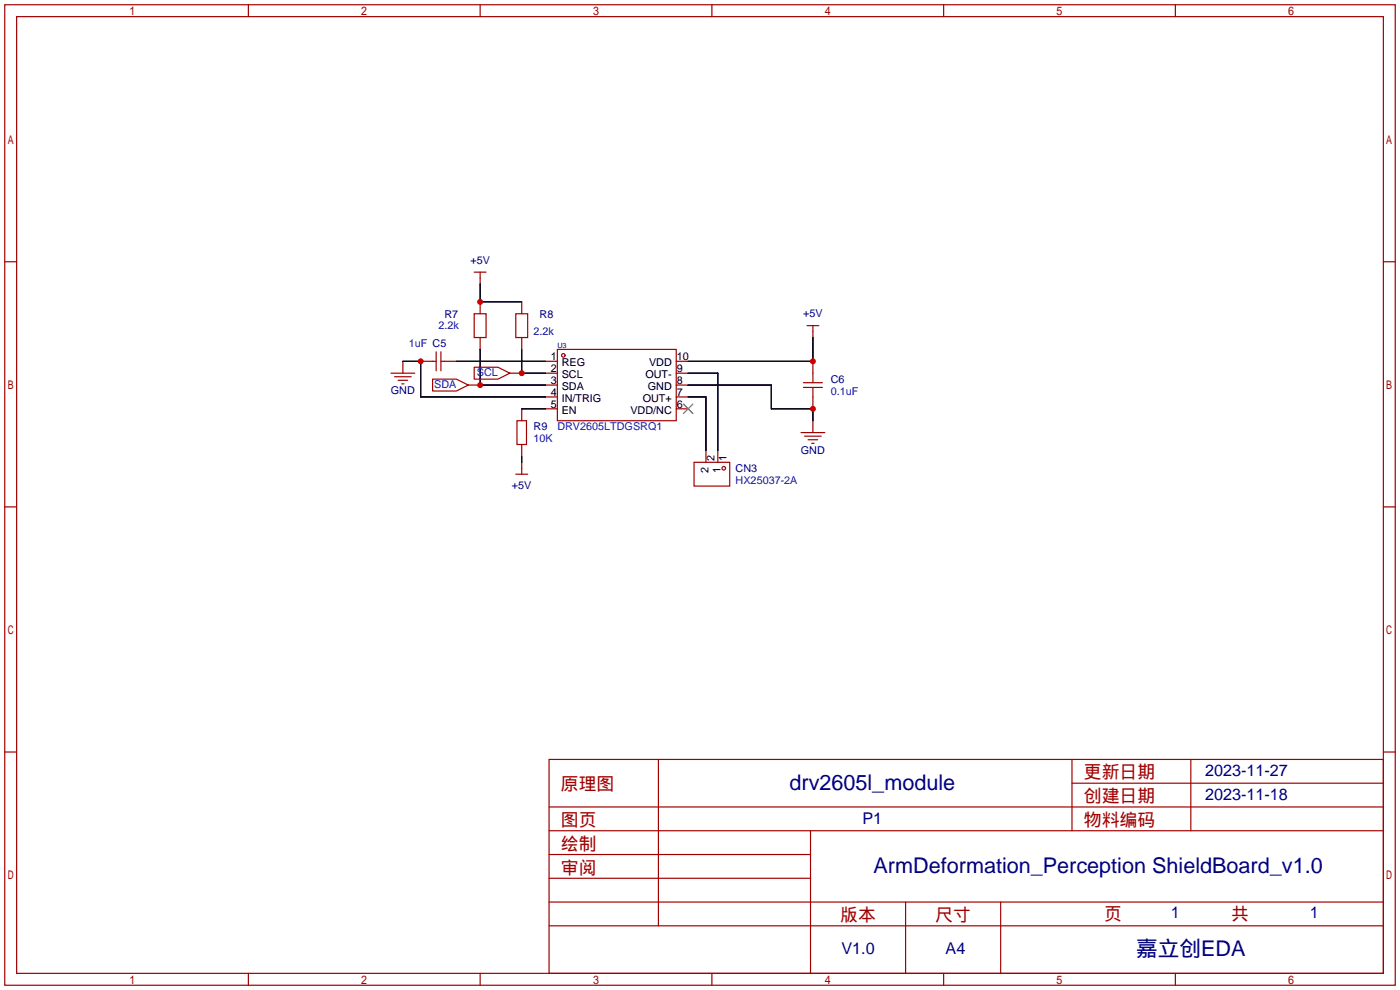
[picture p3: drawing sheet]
<svg xmlns="http://www.w3.org/2000/svg" width="299mm" height="212mm" viewBox="0 0 299 212" stroke-linecap="round" stroke-linejoin="round" font-family="sans-serif">
<g fill="none" stroke="#a10000" stroke-width=".25">
<path d="M1 1h297.2v209.6h-297.2zM3.6 3.6h292.1v204.4h-292.1zM53.1 1v2.6M102.6 1v2.6M152.1 1v2.6M201.7 1v2.6M251.2 1v2.6M1 55.9h2.6M101.3 58.2h2.6M102.6 58.2v1.2M295.7 55.9h2.5M83.6 79.8h5"/>
<path d="M92.5 77.2h.7M93.2 75.2v4M94.2 75.2v4M94.2 77.2h.8M101.3 67.1h2.6v5h-2.6zM101.3 78.5h5.1l2.6 1.3-2.6 1.2h-5.1zM110.2 67.1h2.6v5h-2.6zM119.1 74.7h25.4v15.2h-25.4zM172.5 69.6h2.5M173.7 69.6v1.3M173.7 79.8v2M84.3 80.5h3.6"/>
<path d="M85.1 81.3h2M85.9 82h.5M92.5 81h5l2.6 1.3-2.6 1.3h-5zM110.5 89.9h2v5.1h-2zM148.3 98.8h7.7v5.1h-7.7zM171.2 92.5h5.1M171.7 82.8h4.1M171.7 81.8h4.1M172 93.2h3.5M172.7 94h2.1M173.5 94.7h.5M173.7 82.8v2"/>
<path d="M1 108.3h2.6M110.2 101.3h2.6M111.5 100.1v1.2M295.7 108.3h2.5M1 160.7h2.6M117.3 162.3h178.4v45.7h-178.4zM117.3 177.5h178.4M117.3 172.5h178.4M140.7 162.3v35.6M173.2 177.5v30.5M229.1 162.3v15.2M229.1 167.4h66.6"/>
<path d="M254.5 162.3v15.2M295.7 160.7h2.5M117.3 182.6h55.9M117.3 197.9h178.4M117.3 192.8h178.4M117.3 187.7h55.9M193.5 192.8v15.2M213.9 192.8v15.2M53.1 208v2.6M102.6 208v2.6M152.1 208v2.6M201.7 208v2.6"/>
<path d="M251.2 208v2.6"/>
<circle cx="120.4" cy="75.9" r=".38"/>
<circle cx="154.7" cy="100.1" r=".38"/>
</g>
<g fill="none" stroke="#870000" stroke-width=".25">
<path d="M102.6 59.4v1.3M86.1 77.2v2.6M89.9 77.2h2.6M95 77.2h2.5M102.6 64.5v2.6M102.6 72.1v2.6M109 79.8h2.5M111.5 64.5v2.6M111.5 72.1v2.6M116.6 77.2h2.5M116.6 79.8h2.5M144.5 77.2h2.6"/>
<path d="M144.5 79.8h2.6M173.7 70.9v1.2M173.7 77.2v2.6M100.1 82.3h2.5M111.5 87.4v2.5M111.5 95v2.5M111.5 98.8v1.3M116.6 82.3h2.5M116.6 84.8h2.5M116.6 87.4h2.5M144.5 82.3h2.6M144.5 84.8h2.6"/>
<path d="M144.5 87.4h2.6M150.9 96.3v2.5M153.4 96.3v2.5M173.7 84.8v2.6M173.7 89.9v2.6"/>
</g>
<path d="M146 86.4l2.1 2M148.1 86.4l-2.1 2" fill="none" stroke="#3c3" stroke-width=".25"/>
<path d="M86.1 77.2h3.8v7.6h26.7M97.5 77.2h19.1M102.6 74.7v7.6h14M102.6 60.7v3.8h8.9M111.5 74.7v5.1h5.1M147.1 79.8h6.3v16.5M173.7 72.1v5.1h-26.6M111.5 87.4h5.1M111.5 97.5v1.3M147.1 82.3h17.7v5.1h8.9v2.5M147.1 84.8h3.8v11.5" fill="none" stroke="#000" stroke-width=".25"/>
<g fill="#c00">
<circle cx="173.7" cy="77.2" r=".63"/>
<circle cx="173.7" cy="87.4" r=".63"/>
<circle cx="89.9" cy="77.2" r=".63"/>
<circle cx="102.6" cy="64.5" r=".63"/>
<circle cx="102.6" cy="82.3" r=".63"/>
<circle cx="111.5" cy="79.8" r=".63"/>
</g>
<g font-size="4.6" fill="#000080">
<text x="168.7" y="168.8">drv2605l_module</text>
<text x="186.7" y="186.6">ArmDeformation_Perception ShieldBoard_v1.0</text>
<text x="242.8" y="204.3">嘉立创EDA</text>
</g>
<g font-size="3.8" fill="#a00000">
<text x="231.6" y="166.4">更新日期</text>
<text x="119.9" y="168.9">原理图</text>
<text x="231.6" y="171.5">创建日期</text>
<text x="119.9" y="176.5">图页</text>
<text x="231.6" y="176.5">物料编码</text>
<text x="119.9" y="181.6">绘制</text>
<text x="119.9" y="186.7">审阅</text>
<text x="179.6" y="196.9">版本</text>
<text x="199.9" y="196.9">尺寸</text>
<text x="236" y="196.6">页</text>
<text x="263.1" y="196.6">共</text>
</g>
<g font-size="3.5" fill="#000080">
<text x="257.6" y="165.9">2023-11-27</text>
<text x="257.6" y="171">2023-11-18</text>
<text x="184.3" y="176">P1</text>
<text x="250.2" y="196.1">1</text>
<text x="280" y="196.1">1</text>
<text x="179.8" y="204">V1.0</text>
<text x="202.1" y="204">A4</text>
</g>
<g font-size="2.3" fill="#000080">
<text x="100.5" y="56.3">+5V</text>
<text x="95" y="67.9">R7</text>
<text x="115.3" y="67.9">R8</text>
<text x="171.7" y="67.7">+5V</text>
<text x="177.5" y="81.8">C6</text>
<text x="83.5" y="84.3">GND</text>
<text x="114" y="92">R9</text>
<text x="157.2" y="100.9">CN3</text>
<text x="171.2" y="97">GND</text>
<text x="109.4" y="104.6">+5V</text>
</g>
<g font-size="2.3" fill="#00f">
<text x="93.7" y="70.4">2.2k</text>
<text x="114" y="71.7">2.2k</text>
<text x="87.4" y="74.2">1uF C5</text>
<text x="92.8" y="83">SDA</text>
<text x="101.9" y="80.4">SCL</text>
<text x="177.5" y="84.4">0.1uF</text>
<text x="114" y="94.5">10K</text>
<text x="119.1" y="92">DRV2605LTDGSRQ1</text>
<text x="157.2" y="103.4">HX25037-2A</text>
</g>
<g font-size="2.3">
<text x="117.7" y="77">1</text>
<text x="144.7" y="77">10</text>
<text x="117.7" y="79.5">2</text>
<text x="117.7" y="82.1">3</text>
<text x="120.1" y="78.3">REG</text>
<text x="120.1" y="80.8">SCL</text>
<text x="120.1" y="83.3">SDA</text>
<text x="137.9" y="80.8">OUT-</text>
<text x="138.5" y="83.3">GND</text>
<text x="138.7" y="78.3">VDD</text>
<text x="144.7" y="82.1">8</text>
<text x="144.7" y="79.5">9</text>
<text x="117.7" y="84.6">4</text>
<text x="117.7" y="87.1">5</text>
<text x="120.1" y="85.9">IN/TRIG</text>
<text x="120.1" y="88.4">EN</text>
<text x="134.7" y="88.4">VDD/NC</text>
<text x="137.4" y="85.9">OUT+</text>
<text x="144.7" y="87.1">6</text>
<text x="144.7" y="84.6">7</text>
<text x="151.5" y="101" transform="rotate(-90 151.5 101)">2</text>
<text x="152.7" y="98.4" transform="rotate(-90 152.7 98.4)">2</text>
<text x="154" y="101" transform="rotate(-90 154 101)">1</text>
<text x="155.3" y="98.4" transform="rotate(-90 155.3 98.4)">1</text>
</g>
<text font-size="1.6" fill="#000080" x="119.1" y="74.4">U3</text>
</svg>
